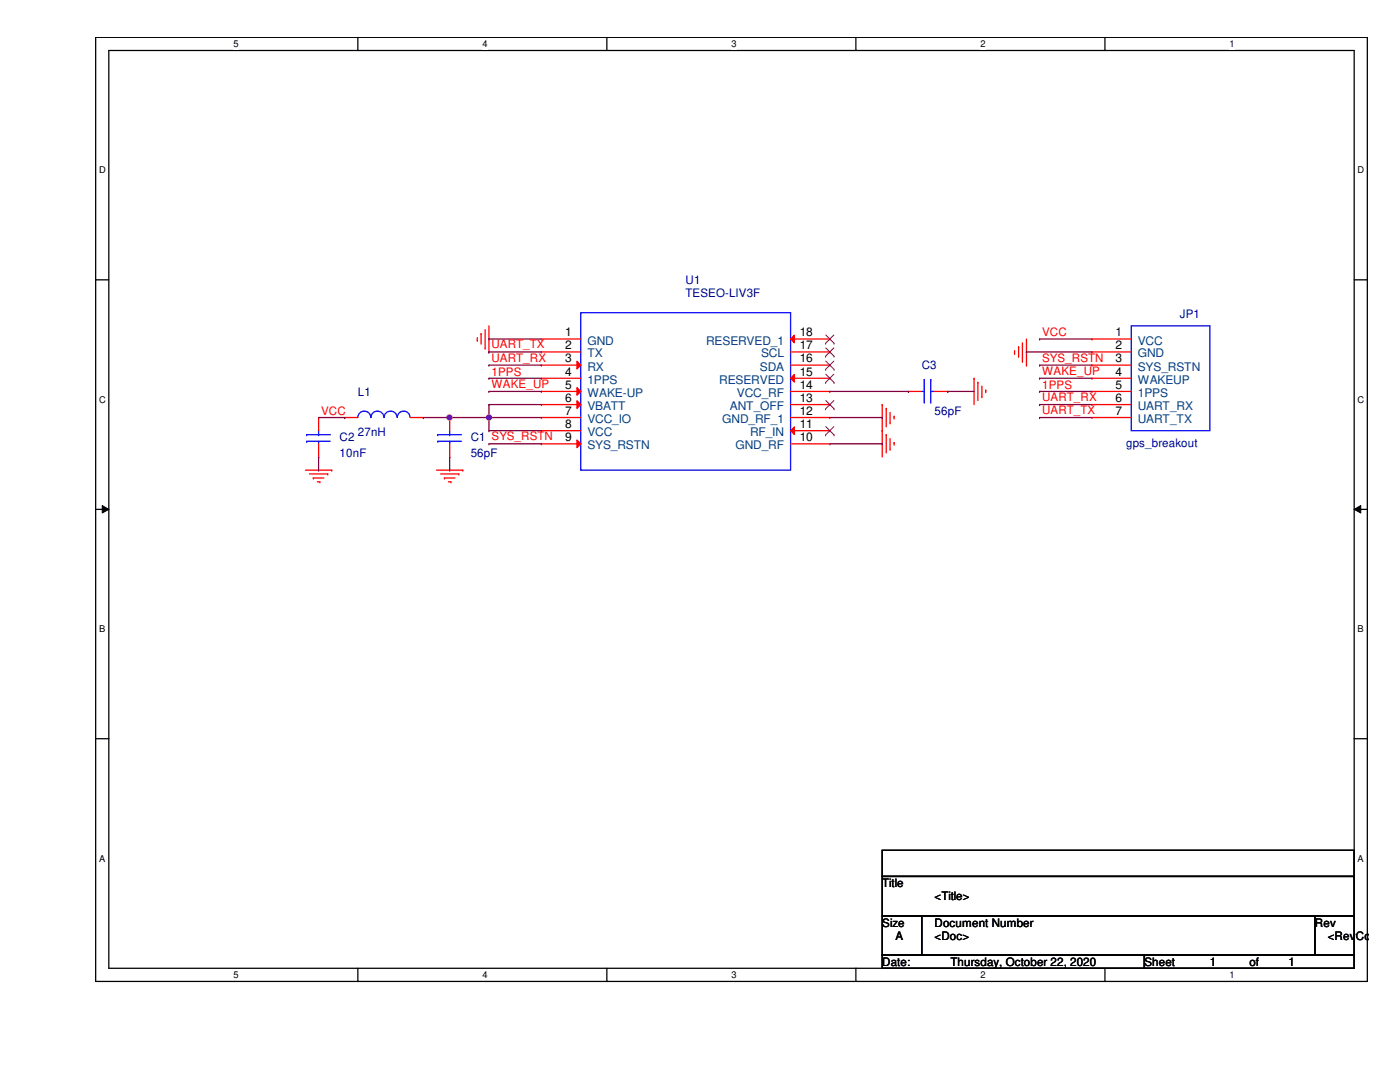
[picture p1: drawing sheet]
<svg xmlns="http://www.w3.org/2000/svg" width="279mm" height="216mm" viewBox="0 0 279 216" stroke-linecap="round" stroke-linejoin="round" font-family="sans-serif">
<path d="M19.1 7.5h253.8v188.3h-253.8zM21.7 10.1h248.6v183.1h-248.6z" fill="none" stroke="#000" stroke-width=".25"/>
<g fill="#fff">
<path d="M46.6 7.7h1v2.1h-1z"/>
<path d="M46.6 193.5h1v2.1h-1z"/>
</g>
<path d="M71.4 7.5v2.6M71.4 193.2v2.6" fill="none" stroke="#000" stroke-width=".25"/>
<g fill="#fff">
<path d="M96.3 7.7h1v2.1h-1z"/>
<path d="M96.3 193.5h1v2.1h-1z"/>
</g>
<path d="M121.1 7.5v2.6M121.1 193.2v2.6" fill="none" stroke="#000" stroke-width=".25"/>
<g fill="#fff">
<path d="M146 7.7h1v2.1h-1z"/>
<path d="M146 193.5h1v2.1h-1z"/>
</g>
<path d="M170.8 7.5v2.6M170.8 193.2v2.6" fill="none" stroke="#000" stroke-width=".25"/>
<g fill="#fff">
<path d="M195.7 7.7h1v2.1h-1z"/>
<path d="M195.7 193.5h1v2.1h-1z"/>
</g>
<path d="M220.5 7.5v2.6M220.5 193.2v2.6" fill="none" stroke="#000" stroke-width=".25"/>
<g fill="#fff">
<path d="M245.4 7.7h1v2.1h-1z"/>
<path d="M245.4 193.5h1v2.1h-1z"/>
<path d="M19.8 32.9h1.3v2.1h-1.3z"/>
<path d="M270.9 32.9h1.3v2.1h-1.3z"/>
<path d="M19.8 78.7h1.3v2.1h-1.3z"/>
<path d="M270.9 78.7h1.3v2.1h-1.3z"/>
</g>
<path d="M19.1 55.8h2.6M270.3 55.8h2.6" fill="none" stroke="#000" stroke-width=".25"/>
<g fill="#fff">
<path d="M19.8 124.5h1.2v2.1h-1.2z"/>
<path d="M270.9 124.5h1.3v2.1h-1.3z"/>
</g>
<path d="M19.1 101.6h2.6M270.3 101.6h2.6" fill="none" stroke="#000" stroke-width=".25"/>
<path d="M20.4 100.9l1.3 .7-1.3 .8zM270.3 101.6l1.3-.7v1.5z" fill="#000"/>
<path d="M20.4 100.9l1.3 .7-1.3 .8zM270.3 101.6l1.3-.7v1.5z" fill="none" stroke="#000" stroke-width=".2"/>
<g fill="#fff">
<path d="M19.8 170.3h1.2v2h-1.2z"/>
<path d="M270.9 170.3h1.3v2h-1.3z"/>
</g>
<path d="M19.1 147.4h2.6M270.3 147.4h2.6M176.1 169.7h94.2v5.2h-94.2zM176.1 174.9h94.2v7.9h-94.2zM176.1 182.8h7.8v7.8h-7.8zM176.1 190.6h52.3v2.6h-52.3zM183.9 182.8h78.5v7.8h-78.5zM228.4 190.6h41.9v2.6h-41.9zM262.4 182.8h7.9v7.8h-7.9z" fill="none" stroke="#000" stroke-width=".25"/>
<g fill="none" stroke="#f00" stroke-width=".25">
<path d="M95.3 67.9h.1M95.3 67.4v.5M96 66.6h.1M96 66.6v2.1M96.8 69.5h.1M96.8 65.8v3.7M97.6 70.2h.1M97.6 65v5.2M108 67.6h.1M108 70.2h.1M108 67.6h7.9M108 70.2h7.9"/>
<path d="M181.3 78.1h.1M181.3 78.1h2.6M186.5 78.1h2.6M189.1 78.1h.1M194.4 75.5h.1M194.4 75.5v5.2M195.2 76.3h.1M195.2 76.3v3.6M196 79.2h.1M196 77v2.2M196.7 77.9h.1M196.7 77.9v.5"/>
<path d="M202.5 70.5h.1M202.5 70v.5M203.3 69.2h.1M203.3 69.2v2.1M204 72.1h.1M204 68.4v3.7M204.9 72.9h.1M204.9 67.6v5.3M217.9 67.6h.1M217.9 70.2h.1M217.9 78.1h.1M217.9 75.5h.1"/>
<path d="M217.9 72.9h.1M217.9 78.1h7.9M217.9 67.6h7.9M217.9 70.2h7.9M217.9 75.5h7.9M217.9 72.9h7.9M61 93.8h5.2M61.8 94.6h3.6M62.5 95.4h.1M62.5 95.4h2.1M63.3 96.1h.5M63.6 91.2h.1"/>
<path d="M63.6 83.3h.1M63.6 83.3v2.6M63.6 88.6v2.6M63.8 96.1h.1M65.4 94.6h.1M66.2 93.8h.1M68.8 83.3h.1M68.8 83.3h2.6M81.9 83.3h2.6M84.5 83.3h.1M87.1 93.8h5.3M87.9 94.6h3.7"/>
<path d="M88.7 95.4h.1M88.7 95.4h2.1M89.5 96.1h.5M89.7 91.2h.1M89.7 83.3h.1M89.7 83.3v2.6M89.7 88.6v2.6M90 96.1h.1M91.6 94.6h.1M92.4 93.8h.1M176.1 85.9h.1M176.1 80.7h.1"/>
<path d="M176.1 80.7v10.5M176.9 86.7h.1M176.9 81.5h.1M176.9 81.5v3.7M176.9 86.7v3.7M177.6 89.6h.1M177.6 84.4h.1M177.6 82.3v2.1M177.6 87.5v2.1M178.4 88.3h.1M178.4 83.1h.1M178.4 83.1v.5"/>
<path d="M178.4 88.3v.5M217.9 83.3h.1M217.9 80.7h.1M217.9 83.3h7.9M217.9 80.7h7.9"/>
</g>
<g fill="none" stroke="#00f" stroke-width=".25">
<path d="M115.9 62.4h41.9v31.4h-41.9zM183.9 78.1h.5M184.4 78.1h.1M184.4 75.7h.1M184.4 75.7v4.7M185.8 75.7h.1M185.8 78.1h.1M185.8 78.1h.7M185.8 75.7v4.7M225.8 65h15.7v20.9h-15.7zM61.2 86.7h.1M61.2 88.1h.1"/>
<path d="M61.2 86.7h4.7M61.2 88.1h4.7M63.6 88.1h.1M63.6 86.7h.1M63.6 85.9v.8M63.6 88.1v.5M71.4 83.3a1.29 1.29 0 0 1 1.3-1.3 1.29 1.29 0 0 1 1.3 1.3M74 83.3a1.29 1.29 0 0 1 1.3-1.3 1.29 1.29 0 0 1 1.3 1.3M76.7 83.3a1.29 1.29 0 0 1 1.3-1.3 1.29 1.29 0 0 1 1.2 1.3M79.3 83.3a1.27 1.27 0 0 1 1.3-1.3 1.27 1.27 0 0 1 1.2 1.3M87.4 86.7h.1M87.4 88.1h.1"/>
<path d="M87.4 86.7h4.7M87.4 88.1h4.7M89.7 88.1h.1M89.7 86.7h.1M89.7 85.9v.8M89.7 88.1v.5"/>
</g>
<path d="M115.1 72.1l.8 .8-.8 .7z" fill="#f00"/>
<path d="M108 72.9h.1M108 75.5h.1M108 72.9h7.9M108 75.5h7.9M115.1 72.1l.8 .8-.8 .7z" fill="none" stroke="#f00" stroke-width=".25"/>
<path d="M115.1 77.3l.8 .8-.8 .8z" fill="#f00"/>
<path d="M108 78.1h.1M108 78.1h7.9M115.1 77.3l.8 .8-.8 .8z" fill="none" stroke="#f00" stroke-width=".25"/>
<path d="M115.1 80l.8 .7-.8 .8z" fill="#f00"/>
<path d="M115.1 80l.8 .7-.8 .8zM108 80.7h.1M108 83.3h.1M108 85.9h.1M108 80.7h7.9M108 83.3h7.9M108 85.9h7.9" fill="none" stroke="#f00" stroke-width=".25"/>
<path d="M115.1 87.8l.8 .8-.8 .7z" fill="#f00"/>
<path d="M108 88.6h.1M108 88.6h7.9M115.1 87.8l.8 .8-.8 .7zM157.8 88.6h7.8M165.6 88.6h.1" fill="none" stroke="#f00" stroke-width=".25"/>
<path d="M157.8 85.9l.7-.7v1.5z" fill="#f00"/>
<path d="M157.8 78.1h7.8M165.6 78.1h.1M157.8 85.9l.7-.7v1.5zM157.8 85.9h7.8M157.8 83.3h7.8M157.8 80.7h7.8M165.6 85.9h.1M165.6 83.3h.1M165.6 80.7h.1" fill="none" stroke="#f00" stroke-width=".25"/>
<path d="M164.8 79.9l1.7 1.7M166.4 79.9l-1.6 1.7M164.8 86.8h.1M164.8 81.6h.1M164.8 85.1l1.7 1.7M166.4 85.1l-1.6 1.7M166.5 86.8h.1M166.5 81.6h.1" fill="none" stroke="#804000" stroke-width=".2"/>
<path d="M157.8 75.5l.7-.8v1.5z" fill="#f00"/>
<path d="M157.8 75.5l.7-.8v1.5zM157.8 75.5h7.8M157.8 72.9h7.8M157.8 70.2h7.8M165.6 75.5h.1M165.6 72.9h.1M165.6 70.2h.1" fill="none" stroke="#f00" stroke-width=".25"/>
<path d="M164.8 76.3h.1M164.8 73.7h.1M164.8 71.1h.1M164.8 74.7l1.7 1.6M164.8 72.1l1.7 1.6M164.8 69.4l1.7 1.7M166.4 74.7l-1.6 1.6M166.4 72.1l-1.6 1.6M166.4 69.4l-1.6 1.7M166.5 76.3h.1M166.5 73.7h.1M166.5 71.1h.1" fill="none" stroke="#804000" stroke-width=".2"/>
<path d="M157.8 67.6l.7-.7v1.5z" fill="#f00"/>
<path d="M157.8 67.6l.7-.7v1.5zM157.8 67.6h7.8M165.6 67.6h.1" fill="none" stroke="#f00" stroke-width=".25"/>
<path d="M164.8 68.5h.1M164.8 66.8l1.7 1.7M166.4 66.8l-1.6 1.7M166.5 68.5h.1" fill="none" stroke="#804000" stroke-width=".2"/>
<g fill="none" stroke="#800040" stroke-width=".25">
<path d="M97.6 67.6h.1M97.6 70.2h.1M97.6 72.9h.1M97.6 75.5h.1M97.6 78.1h.1M97.6 67.6h10.4M97.6 70.2h10.4M97.6 72.9h10.4M97.6 75.5h10.4M97.6 78.1h10.4M84.5 83.3h.1M84.5 83.3h5.2"/>
<path d="M97.6 80.7h.1M97.6 83.3h.1M97.6 85.9h.1M97.6 88.6h.1M97.6 88.6h10.4M97.6 83.3h10.4M97.6 80.7h10.4M97.6 85.9h10.4M97.6 80.7v5.2M165.6 88.6h10.5M165.6 83.3h10.5M176.1 88.6h.1"/>
<path d="M176.1 83.3h.1"/>
</g>
<circle cx="89.7" cy="83.3" r=".51" fill="#f0f"/>
<circle cx="89.7" cy="83.3" r=".51" fill="none" stroke="#f0f" stroke-width=".25"/>
<path d="M89.7 83.3h7.9M97.6 83.3h.1" fill="none" stroke="#800040" stroke-width=".25"/>
<circle cx="97.6" cy="83.3" r=".51" fill="#f0f"/>
<circle cx="97.6" cy="83.3" r=".51" fill="none" stroke="#f0f" stroke-width=".25"/>
<g fill="none" stroke="#800040" stroke-width=".25">
<path d="M165.6 78.1h15.7M181.3 78.1h.1M189.1 78.1h.1M189.1 78.1h5.3M204.9 70.2h.1M204.9 70.2h13M207.5 67.6h.1M207.5 72.9h.1M207.5 75.5h.1M207.5 78.1h.1M207.5 78.1h10.4M207.5 67.6h10.4"/>
<path d="M207.5 72.9h10.4M207.5 75.5h10.4M63.6 93.8h.1M63.6 83.3h5.2M63.6 91.2v2.6M68.8 83.3h.1M89.7 93.8h.1M89.7 91.2v2.6M207.5 80.7h.1M207.5 83.3h.1M207.5 83.3h10.4M207.5 80.7h10.4"/>
</g>
<circle cx="89.7" cy="83.3" r=".51" fill="#f0f"/>
<circle cx="89.7" cy="83.3" r=".51" fill="none" stroke="#f0f" stroke-width=".25"/>
<circle cx="97.6" cy="83.3" r=".51" fill="#f0f"/>
<circle cx="97.6" cy="83.3" r=".51" fill="none" stroke="#f0f" stroke-width=".25"/>
<g font-size="2.4">
<text x="112.8" y="67.1">1</text>
<text x="112.8" y="69.7">2</text>
<text x="159.6" y="69.7">17</text>
<text x="159.6" y="67.1">18</text>
<text x="222.6" y="67.1">1</text>
<text x="222.6" y="69.7">2</text>
<text x="112.8" y="72.3">3</text>
<text x="112.8" y="74.9">4</text>
<text x="112.8" y="77.6">5</text>
<text x="159.6" y="77.6">14</text>
<text x="159.6" y="74.9">15</text>
<text x="159.6" y="72.3">16</text>
<text x="222.6" y="77.6">5</text>
<text x="222.6" y="74.9">4</text>
<text x="222.6" y="72.3">3</text>
<text x="112.8" y="80.2">6</text>
<text x="112.8" y="82.8">7</text>
<text x="159.6" y="82.8">12</text>
<text x="159.6" y="80.2">13</text>
<text x="222.6" y="82.8">7</text>
<text x="222.6" y="80.2">6</text>
<text x="112.8" y="85.4">8</text>
<text x="112.8" y="88">9</text>
<text x="159.6" y="88">10</text>
<text x="159.6" y="85.4">11</text>
</g>
<g font-size="2.4" fill="#004080">
<text x="117.2" y="68.7">GND</text>
<text x="117.2" y="71.3">TX</text>
<text x="140.9" y="68.7">RESERVED_1</text>
<text x="151.9" y="71.3">SCL</text>
<text x="227.1" y="68.7">VCC</text>
<text x="227.1" y="71.3">GND</text>
<text x="117.2" y="74">RX</text>
<text x="117.2" y="76.6">1PPS</text>
<text x="143.6" y="76.6">RESERVED</text>
<text x="151.6" y="74">SDA</text>
<text x="227.1" y="76.6">WAKEUP</text>
<text x="227.1" y="74">SYS_RSTN</text>
<text x="117.2" y="79.2">WAKE-UP</text>
<text x="117.2" y="81.8">VBATT</text>
<text x="145.7" y="81.8">ANT_OFF</text>
<text x="147.1" y="79.2">VCC_RF</text>
<text x="227.1" y="81.8">UART_RX</text>
<text x="227.1" y="79.2">1PPS</text>
<text x="117.2" y="84.4">VCC_IO</text>
<text x="117.2" y="87">VCC</text>
<text x="117.2" y="89.7">SYS_RSTN</text>
<text x="144.1" y="84.4">GND_RF_1</text>
<text x="146.8" y="89.7">GND_RF</text>
<text x="149.7" y="87">RF_IN</text>
<text x="227.1" y="84.4">UART_TX</text>
</g>
<g font-size="2.3" fill="#000080">
<text x="136.8" y="56.7">U1</text>
<text x="136.8" y="59.3">TESEO-LIV3F</text>
<text x="235.5" y="63.5">JP1</text>
<text x="183.9" y="73.7">C3</text>
<text x="71.4" y="79">L1</text>
<text x="186.5" y="82.9">56pF</text>
<text x="67.8" y="88.1">C2</text>
<text x="71.4" y="87">27nH</text>
<text x="93.9" y="88.1">C1 SYS_RSTN</text>
<text x="224.7" y="89.2">gps_breakout</text>
<text x="67.8" y="91.2">10nF</text>
<text x="93.9" y="91.2">56pF</text>
</g>
<g font-size="2.3" fill="#f00">
<text x="98.1" y="69.5">UART_TX</text>
<text x="208" y="67.1">VCC</text>
<text x="98.1" y="72.1">UART_RX</text>
<text x="98.1" y="75">1PPS</text>
<text x="98.1" y="77.4">WAKE_UP</text>
<text x="208" y="72.1">SYS_RSTN</text>
<text x="208" y="74.8">WAKE_UP</text>
<text x="208" y="77.6">1PPS</text>
<text x="64.1" y="82.8">VCC</text>
<text x="208" y="80">UART_RX</text>
<text x="208" y="82.6">UART_TX</text>
</g>
<g font-size="2.3">
<text x="176.1" y="177">Title</text>
<text x="186.5" y="179.7">&lt;Title&gt;</text>
<text x="176.1" y="184.9">Size</text>
<text x="186.5" y="184.9">Document Number</text>
<text x="262.4" y="184.9">Rev</text>
<text x="178.7" y="187.5">A</text>
<text x="186.5" y="187.5">&lt;Doc&gt;</text>
<text x="265" y="187.5">&lt;RevCo</text>
<text x="176.1" y="192.7">Date:</text>
<text x="189.7" y="192.7">Thursday, October 22, 2020</text>
<text x="228.4" y="192.7">Sheet</text>
<text x="241.5" y="192.7">1</text>
<text x="249.3" y="192.7">of</text>
<text x="257.2" y="192.7">1</text>
</g>
<g font-size="1.9">
<text x="46.6" y="9.4">5</text>
<text x="96.3" y="9.4">4</text>
<text x="146" y="9.4">3</text>
<text x="195.7" y="9.4">2</text>
<text x="245.4" y="9.4">1</text>
<text x="19.8" y="34.6">D</text>
<text x="270.9" y="34.6">D</text>
<text x="19.8" y="80.3">C</text>
<text x="270.9" y="80.3">C</text>
<text x="19.8" y="126.2">B</text>
<text x="270.9" y="126.2">B</text>
<text x="19.8" y="171.9">A</text>
<text x="270.9" y="171.9">A</text>
<text x="46.6" y="195.2">5</text>
<text x="96.3" y="195.2">4</text>
<text x="146" y="195.2">3</text>
<text x="195.7" y="195.2">2</text>
<text x="245.4" y="195.2">1</text>
</g>
</svg>
